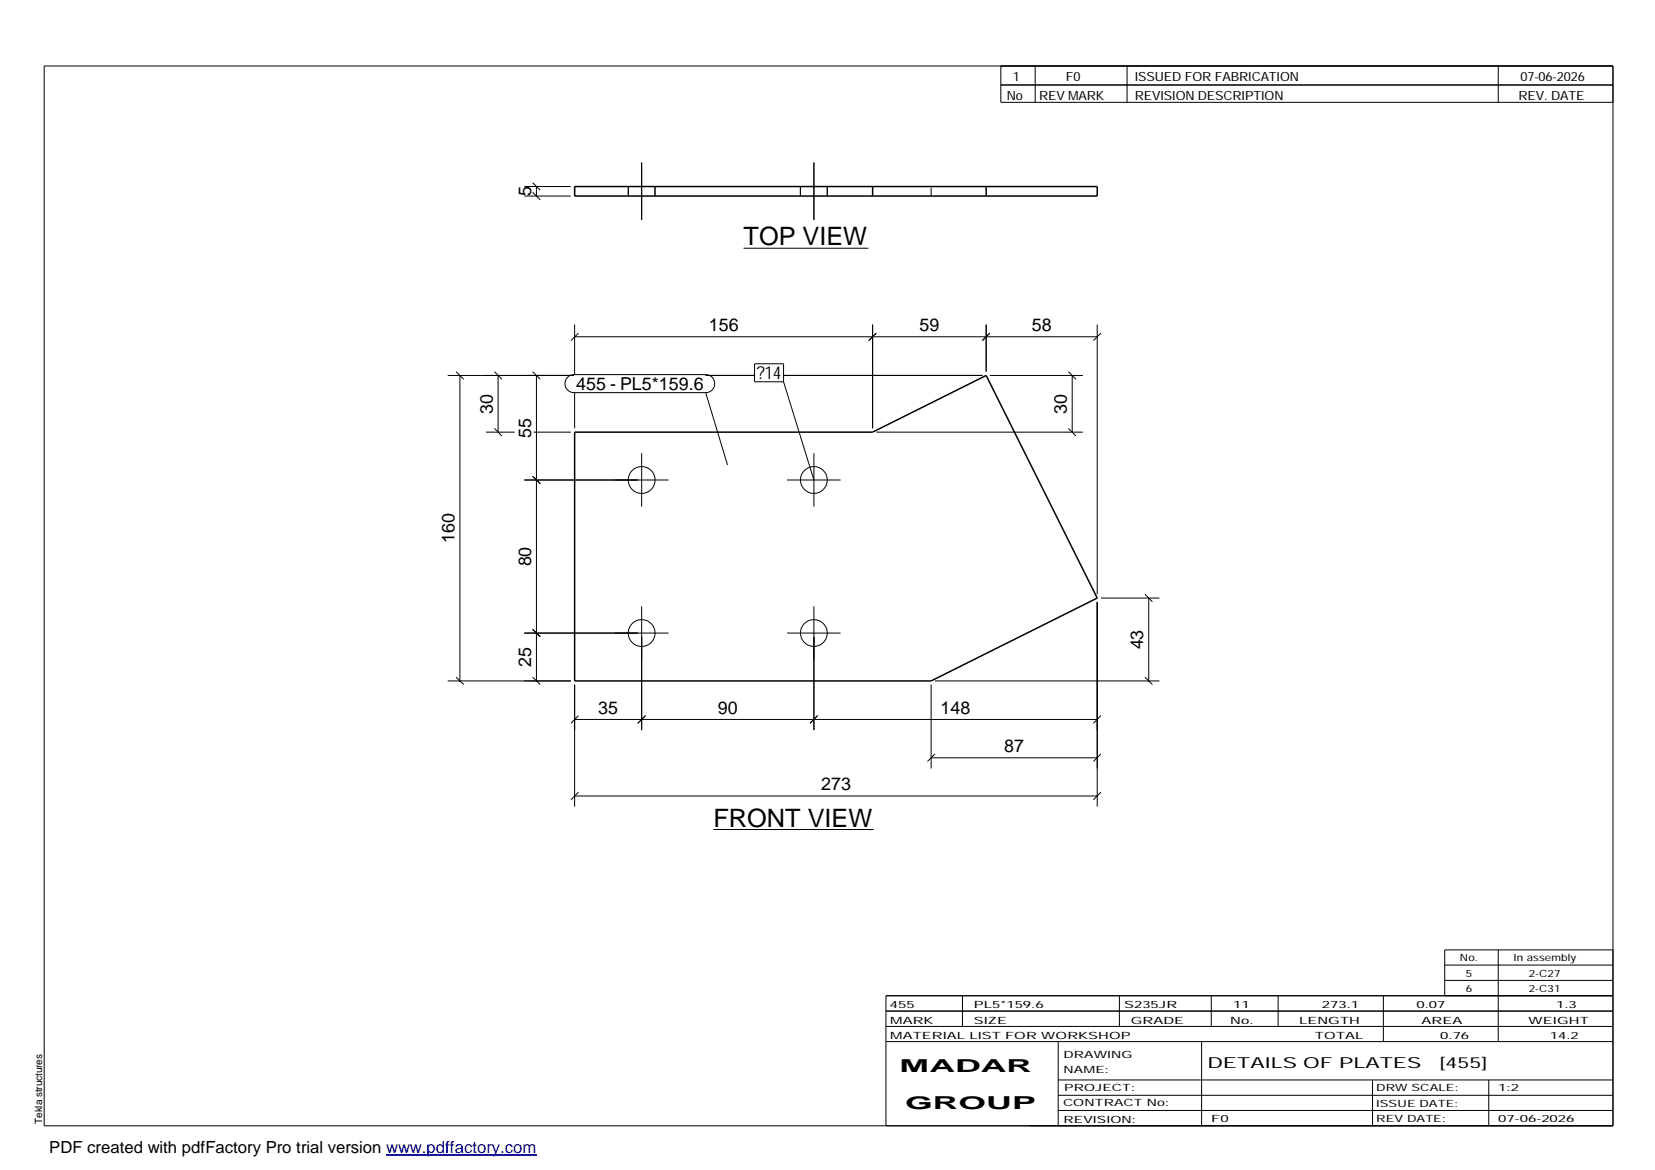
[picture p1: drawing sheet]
<svg xmlns="http://www.w3.org/2000/svg" width="420mm" height="297mm" viewBox="0 0 420 297" stroke-linecap="round" stroke-linejoin="round" font-family="sans-serif">
<g fill="none" stroke="#000" stroke-width=".25">
<path d="M11.2 16.7h398.3v269.1h-398.3zM254.1 16.7v9.3h155.4M262.8 16.7v9.3M286.1 16.7v9.3M380.4 16.7v9.3M254.1 21.6h155.4M133.1 49.8h11.8M133.1 47.4h11.8M135.2 48.8l2 1.9M135.2 46.4l2 1.9M136.2 47.4v2.4M159.5 47.4v2.4"/>
<path d="M162.9 41.3v14.5M166.3 47.4v2.4M203.2 47.4v2.4M206.6 41.3v14.5M210 47.4v2.4M188.8 63h31.7M113.7 95.3h32M115.8 94.3l1.9 2M116.8 95.3v77.6M125.5 94.3l1.9 2M126.4 95.3v14.4M135.2 94.3l2 2"/>
<path d="M136.2 95.3v77.6M144.1 95.8l.7-.5 .9-.2h33.5a2.29 2.29 0 0 1 2.2 2.3 2.29 2.29 0 0 1-2.2 2.3h-33.5a2.27 2.27 0 0 1-2.1-1.4 2.27 2.27 0 0 1 .5-2.5zM145.9 82.4v12.7M145.9 99.7v9M145.9 85.5h132.7M146.9 84.6l-2 1.9M179.2 95.3h12.4M179.2 99.7l5.5 18.4M191.6 92.4h7.3v4.5h-7.3zM198.8 95.3h50.6M198.9 96.9l7.7 25M221.5 82.4v26.3"/>
<path d="M222.5 84.6l-1.9 1.9M250.4 82.4v11.9M251.3 95.3h23.6M251.3 84.6l-1.9 1.9M271.2 94.3l1.9 2M272.2 95.3v14.4M278.6 82.4v68.5M279.5 84.6l-1.9 1.9M123.4 109.7h7.3M125.5 108.7l1.9 2M135.5 109.7h9.4M162.9 115v13.6"/>
<path d="M206.6 115v13.6M222.5 109.7h52.4M271.2 108.7l1.9 2M133.1 121.9h36.6M135.2 120.9l2 1.9M199.8 121.9h13.6M135.2 159.8l2 1.9M162.9 153.9v31.5M206.6 153.9v31.5M278.6 152.8v52M279.5 151.8h14.8M290.7 150.9l1.9 1.9"/>
<path d="M291.6 151.8v21.1M113.7 172.9h31.2M115.8 171.9l1.9 1.9M133.1 160.7h36.6M135.2 171.9l2 1.9M145.9 173.8v31M199.8 160.7h13.6M236.4 173.8v21.3M237.4 172.9h56.9M290.7 171.9l1.9 1.9M145.9 182.7h132.7M146.9 181.7l-2 1.9"/>
<path d="M163.9 181.7l-2 1.9M207.6 181.7l-1.9 1.9M236.4 192.4h42.2M237.4 191.4l-1.9 1.9M279.5 191.4l-1.9 1.9M279.5 181.7l-1.9 1.9M145.9 202.1h132.7M146.9 201.1l-2 2M181.1 210.6h40.7M279.5 201.1l-1.9 2M224.9 256.7h184.6M244.3 252.8v7.8"/>
<path d="M284.2 252.8v7.8M307.5 252.8v7.8M324.5 252.8v7.8M351.2 252.8v11.6M366.8 245h42.7M366.8 248.9h42.7M380.4 241.2v23.2M409.5 241.2h-42.7v11.6M409.5 252.8h-184.6v33M224.9 264.4h184.6M224.9 260.6h184.6M268.6 264.4v21.4"/>
<path d="M268.6 274.2h140.9M268.6 278.1h140.9M305.1 264.4v21.4M348.4 274.2v11.6M378 274.2v11.6M268.6 281.9h140.9"/>
<circle cx="162.9" cy="121.9" r="3.4"/>
<circle cx="206.6" cy="121.9" r="3.4"/>
<circle cx="162.9" cy="160.7" r="3.4"/>
<circle cx="206.6" cy="160.7" r="3.4"/>
</g>
<path d="M145.9 47.4h132.7v2.4h-132.7zM221.5 47.4v2.4M250.4 47.4v2.4M145.9 109.7h75.6l28.9-14.4 28.2 56.5-42.2 21.1h-90.5z" fill="none" stroke="#000" stroke-width=".38"/>
<path d="M145.9 47.4v2.4M236.4 49.8v-2.4" fill="none" stroke="#000" stroke-width=".25" stroke-dasharray="2.1 2.1" stroke-linecap="butt"/>
<path d="M98 293.3h38.2" fill="none" stroke="#00f" stroke-width=".3"/>
<g font-size="6.4">
<text x="188.8" y="62.3">TOP VIEW</text>
<text x="181.1" y="209.9">FRONT VIEW</text>
</g>
<g font-size="4.5">
<text x="134.8" y="49.8" transform="rotate(-90 134.8 49.8)">5</text>
<text x="179.9" y="84.1">156</text>
<text x="233.4" y="84.1">59</text>
<text x="261.9" y="84.1">58</text>
<text x="146.3" y="99.1">455 - PL5*159.6</text>
<text x="192.1" y="96.3">?14</text>
<text x="125.1" y="105.1" transform="rotate(-90 125.1 105.1)">30</text>
<text x="270.8" y="105.1" transform="rotate(-90 270.8 105.1)">30</text>
<text x="134.8" y="111.1" transform="rotate(-90 134.8 111.1)">55</text>
<text x="115.4" y="137.9" transform="rotate(-90 115.4 137.9)">160</text>
<text x="134.8" y="143.8" transform="rotate(-90 134.8 143.8)">80</text>
<text x="290.2" y="164.9" transform="rotate(-90 290.2 164.9)">43</text>
<text x="134.8" y="169.3" transform="rotate(-90 134.8 169.3)">25</text>
<text x="151.9" y="181.3">35</text>
<text x="182.2" y="181.3">90</text>
<text x="238.8" y="181.3">148</text>
<text x="254.9" y="191">87</text>
<text x="208.4" y="200.7">273</text>
<text x="228.4" y="272.3">MADAR</text>
<text x="229.8" y="281.6">GROUP</text>
</g>
<text font-size="4.2" x="12.5" y="292.7">PDF created with pdfFactory Pro trial version www.pdffactory.com</text>
<g font-size="3.9">
<text x="306.5" y="271.3">DETAILS OF PLATES</text>
<text x="365.4" y="271.3">[455]</text>
</g>
<g font-size="3.2">
<text x="257.1" y="20.5">1</text>
<text x="270.6" y="20.5">F0</text>
<text x="288.1" y="20.5">ISSUED FOR FABRICATION</text>
<text x="386" y="20.5">07-06-2026</text>
<text x="255.6" y="25.5">No</text>
<text x="263.8" y="25.5">REV MARK</text>
<text x="288.1" y="25.5">REVISION DESCRIPTION</text>
<text x="385.5" y="25.5">REV. DATE</text>
</g>
<g font-size="2.5">
<text x="370.6" y="244.1">No.</text>
<text x="384.3" y="244.1">In assembly</text>
<text x="372.1" y="247.9">5</text>
<text x="372.1" y="251.8">6</text>
<text x="388.1" y="247.9">2-C27</text>
<text x="388.1" y="251.8">2-C31</text>
<text x="225.9" y="255.9">455</text>
<text x="247.3" y="255.9">PL5*159.6</text>
<text x="285.4" y="255.9">S235JR</text>
<text x="313.1" y="255.9">11</text>
<text x="335.6" y="255.9">273.1</text>
<text x="359.6" y="255.9">0.07</text>
<text x="395.1" y="255.9">1.3</text>
<text x="226" y="263.7">MATERIAL LIST FOR WORKSHOP</text>
<text x="226" y="259.9">MARK</text>
<text x="247.2" y="259.9">SIZE</text>
<text x="287.1" y="259.9">GRADE</text>
<text x="312.3" y="259.9">No.</text>
<text x="329.8" y="259.9">LENGTH</text>
<text x="333.8" y="263.7">TOTAL</text>
<text x="360.9" y="259.9">AREA</text>
<text x="365.6" y="263.7">0.76</text>
<text x="388.1" y="259.9">WEIGHT</text>
<text x="393.4" y="263.7">14.2</text>
<text x="270" y="268.5">DRAWING</text>
<text x="270" y="272.5">NAME:</text>
<text x="269.9" y="280.9">CONTRACT No:</text>
<text x="270.2" y="277">PROJECT:</text>
<text x="349.4" y="277.1">DRW SCALE:</text>
<text x="349.4" y="281">ISSUE DATE:</text>
<text x="380.4" y="277.1">1:2</text>
<text x="10.7" y="285.4" transform="rotate(-90 10.7 285.4)">Tekla structures</text>
<text x="270" y="285">REVISION:</text>
<text x="307.5" y="284.8">F0</text>
<text x="349.4" y="284.8">REV DATE:</text>
<text x="380.4" y="284.8">07-06-2026</text>
</g>
</svg>
